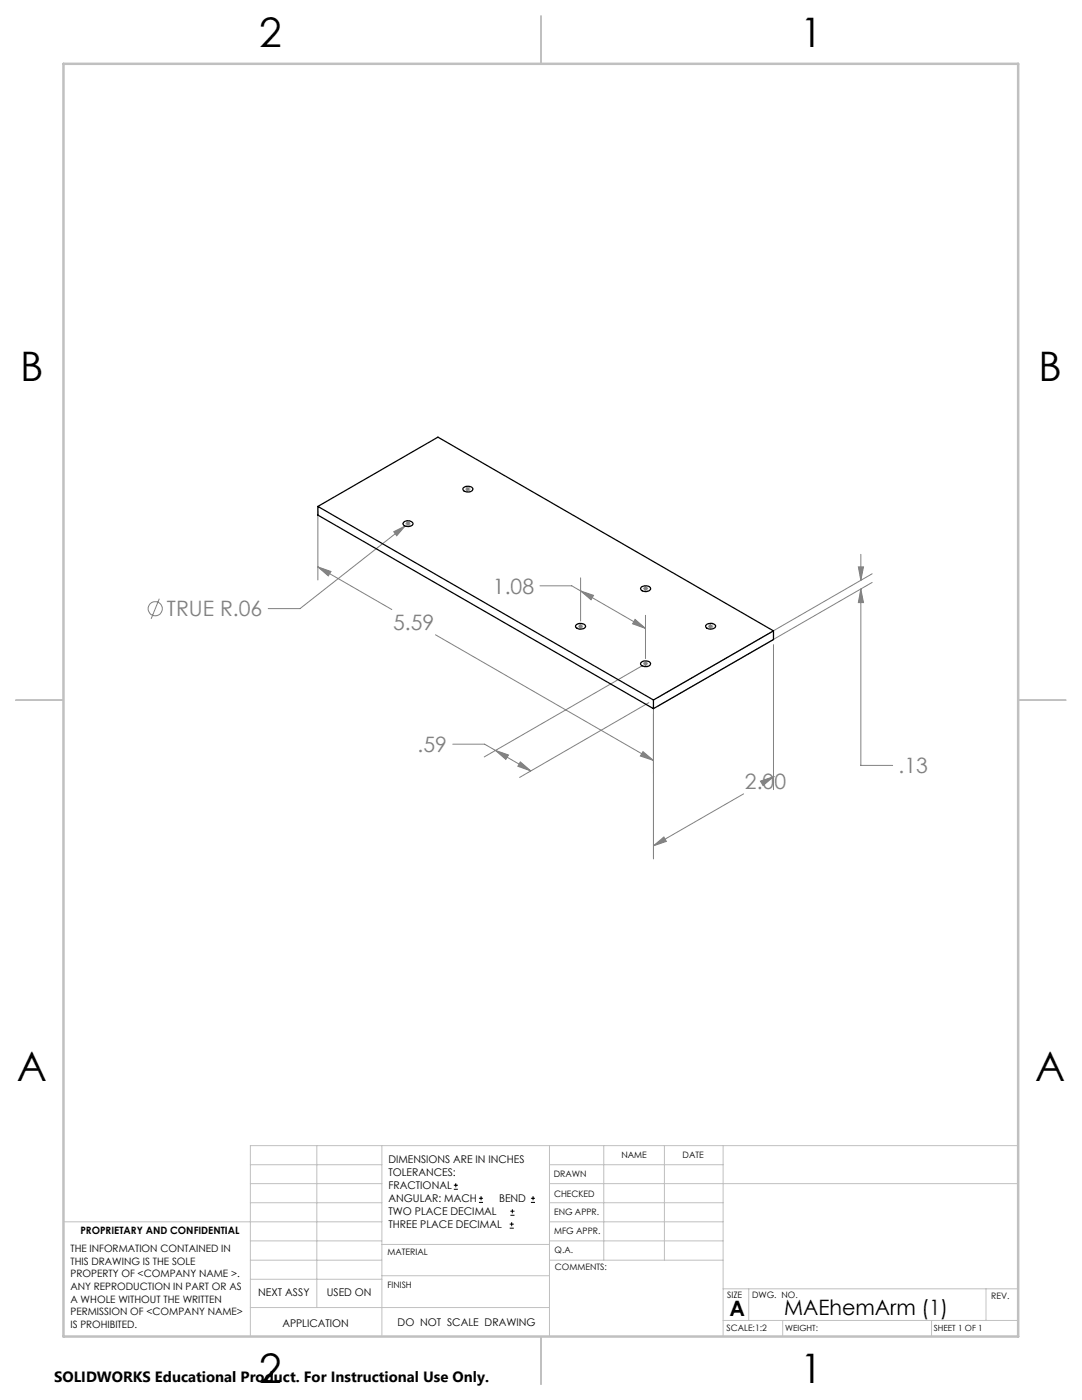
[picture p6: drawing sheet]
<svg xmlns="http://www.w3.org/2000/svg" width="216mm" height="279mm" viewBox="0 0 216 279" stroke-linecap="round" stroke-linejoin="round" font-family="sans-serif">
<g fill="none" stroke="#808080" stroke-width=".2">
<path d="M92.9 97.6h1M93 97.3l.7 .7M93.3 97.1v1M93.7 97.3l-.7 .7M31.8 119.5l-1.6 4M63.4 113.1l2.6 1-.5 .8zM63.4 102.1v13.6M63.4 113.1l14.8 8.5M78.6 106.1l2.2-1.1-1.6 1.9zM80.8 105l-20.9 16.5h-6.4M80.9 104.5h1M81.1 104.2l.7 .7"/>
<path d="M81.4 104v1M81.8 104.2l-.7 .7M107.7 116.9h6.4l14.7 8.5M115.9 117.9l2.5 .9-.5 .9zM115.9 115.3v8.6M128.3 117.5h1M128.5 117.1l.7 .7M128.8 117v1M129.2 117.1l-.7 .7M171.3 113.1h1l-.5 2.7zM171.8 117.5l.5 2.8h-1zM171.8 110.6v5.2"/>
<path d="M171.8 117.5v35.3h6.3M174 114.5l-42.7 24.7M174 116.2l-42.7 24.7M86.9 126.7l43.5 25.1M115.4 125h.9M115.5 124.6l.7 .7M115.9 124.5v1M116.2 124.6l-.7 .7M126.7 123.6l2.1 1.8-2.6-.9zM127.9 133l-31.3 18.1M128.3 132.5h1M128.4 132.1l.8 .7"/>
<path d="M128.8 122.8v8.6M128.8 132v1M129.2 132.1l-.8 .7M141.3 125h1M141.4 124.6l.8 .7M141.8 124.5v1M142.2 124.6l-.8 .7M154.3 128.7v28.9M90.3 148.5h6.4l2.1 1.3M98.8 149.8l2.7 .9-.6 .9zM98.8 149.8l7.1 4M103.8 152l2.1 1.8-2.6-.9z"/>
<path d="M128.3 150l2.1 1.8-2.6-.9zM129.5 140.2l-25.8 15M130.4 140.8v30.6M148.4 158.4l-18 10.4M151.7 155.9l2.6-.9-2 1.8zM154.3 155h.1M130.4 168.8l2.1-1.8 .5 .9z"/>
<circle cx="31" cy="121.5" r="1.42"/>
</g>
<g fill="none" stroke="#000" stroke-width=".2">
<path d="M90.6 237.3h.8M90.6 236.5h.8M90.9 236.1v.9M95.6 240h.8M95.6 239.1h.8M96 238.7v.8M105.9 240h.9M105.9 239.1h.9M106.4 238.7v.8M101.7 245.1h.8M101.7 244.3h.8M101.8 242.5h.9"/>
<path d="M101.8 241.7h.9M102.1 243.9v.8M102.2 241.3v.8"/>
</g>
<g fill="none" stroke="#c0c0c0" stroke-width=".2">
<path d="M50 232.4h26.2M50 236.2h26.2M63.2 228.6v32.3M76.2 228.6v38.1M109.6 228.6v38.1M109.6 232.4h34.7M109.6 236.2h93.6M120.5 228.6v22.9M132.6 228.6v22.9M144.3 228.6v38.1M203.2 228.6h-153.2v38.1M12.7 243.8h63.5"/>
<path d="M50 251.5h26.2M50 240h26.2M50 247.7h26.2M50 255.3h26.2M76.2 254.6h33.4M76.2 248.4h33.4M109.6 251.5h34.7M109.6 243.8h34.7M109.6 240h34.7M109.6 247.7h34.7M144.3 257.2h58.9M149.4 257.2v6.3"/>
<path d="M196.7 257.2v6.3M50 260.9h59.6M144.3 263.5h58.9M156.2 263.5v3.2M185.9 263.5v3.2"/>
</g>
<path d="M108 3.2v9.5M3.1 139.7h9.6M203.2 139.7h9.5M108 266.7v9.6" fill="none" stroke="#c0c0c0" stroke-width=".25"/>
<path d="M12.7 12.7h190.5v254h-190.5z" fill="none" stroke="#c0c0c0" stroke-width=".5"/>
<path d="M78.6 106.1l.6 .8 1.6-1.9zM63.4 113.1l2.6 1-.5 .8zM128.3 150l2.1 1.8-2.6-.9zM171.3 113.1h1l-.5 2.7zM171.8 117.5l.5 2.8h-1zM130.4 168.8l2.1-1.8 .5 .9zM151.7 155.9l2.6-.9-2 1.8zM115.9 117.9l2.5 .9-.5 .9zM126.7 123.6l2.1 1.8-2.6-.9zM98.8 149.8l2.7 .9-.6 .9zM103.8 152l2.1 1.8-2.6-.9z" fill="#808080"/>
<path d="M92.4 97.4a1.32 1.32 0 0 1 2 .1 1.13 1.13 0 0 1-1 .7 1.13 1.13 0 0 1-1-.6zM63.4 101.1l67 38.6M63.4 101.1l24-13.9 66.9 38.7M63.4 101.1v1.7l67 38.6M80.6 104.2a1.12 1.12 0 0 1 1.8 .4 1.2 1.2 0 0 1-2-.1zM128 117.2a1.15 1.15 0 0 1 1.8 .4 1.2 1.2 0 0 1-2-.1zM115 124.7a1.15 1.15 0 0 1 1.8 .4 1.23 1.23 0 0 1-2-.1zM127.8 132.3a1.32 1.32 0 0 1 2 .1 1.14 1.14 0 0 1-2 .1zM130.4 139.7v1.7M140.8 124.8a1.26 1.26 0 0 1 2 .1 1.13 1.13 0 0 1-1 .7 1.13 1.13 0 0 1-1-.6zM154.3 125.9l-23.9 13.8M154.3 125.9v1.7l-23.9 13.8" fill="none" stroke="#000" stroke-width=".25"/>
<g font-size="8.1">
<text x="51.7" y="9.3">2</text>
<text x="159.7" y="9.3">1</text>
<text x="4" y="76">B</text>
<text x="207.2" y="76">B</text>
<text x="3.3" y="215.7">A</text>
<text x="206.5" y="215.7">A</text>
<text x="51.7" y="276">2</text>
<text x="159.7" y="276">1</text>
</g>
<g font-size="4.2" fill="#808080">
<text x="98.4" y="118.5">1.08</text>
<text x="33.3" y="123">TRUE R.06</text>
<text x="78.5" y="125.7">5.59</text>
<text x="83.3" y="150.1">.59</text>
<text x="179.3" y="154.3">.13</text>
<text x="148.6" y="157.5">2.00</text>
</g>
<g font-size="4.2">
<text x="145.6" y="262.7">A</text>
<text x="156.5" y="262.4">MAEhemArm (1)</text>
</g>
<text font-size="3" x="10.8" y="275.7">SOLIDWORKS Educational Product. For Instructional Use Only.</text>
<g font-size="2.1">
<text x="77.5" y="232.2">DIMENSIONS ARE IN INCHES</text>
<text x="77.5" y="234.7">TOLERANCES:</text>
<text x="77.5" y="237.3">FRACTIONAL</text>
<text x="77.5" y="239.9">ANGULAR: MACH</text>
<text x="99.6" y="239.9">BEND</text>
<text x="77.5" y="242.5">TWO PLACE DECIMAL</text>
<text x="77.5" y="245.1">THREE PLACE DECIMAL</text>
<text x="51.5" y="258.7">NEXT ASSY</text>
<text x="65.2" y="258.6">USED ON</text>
<text x="56.3" y="264.8">APPLICATION</text>
<text x="79.3" y="264.6">DO NOT SCALE DRAWING</text>
</g>
<g font-size="2">
<text x="14.1" y="249.9">THE INFORMATION CONTAINED IN</text>
<text x="16" y="246.3">PROPRIETARY AND CONFIDENTIAL</text>
<text x="14.1" y="252.4">THIS DRAWING IS THE SOLE</text>
<text x="14.1" y="254.9">PROPERTY OF &lt;COMPANY NAME &gt;.</text>
<text x="14.1" y="257.4">ANY REPRODUCTION IN PART OR AS</text>
<text x="14.1" y="260">A WHOLE WITHOUT THE WRITTEN</text>
<text x="14.1" y="262.5">PERMISSION OF &lt;COMPANY NAME&gt;</text>
<text x="14.1" y="265">IS PROHIBITED.</text>
</g>
<g font-size="1.8">
<text x="124" y="231.1">NAME</text>
<text x="136.2" y="231.1">DATE</text>
<text x="110.5" y="234.8">DRAWN</text>
<text x="110.5" y="238.9">CHECKED</text>
<text x="110.6" y="242.5">ENG APPR.</text>
<text x="77.3" y="250.5">MATERIAL</text>
<text x="110.6" y="246.3">MFG APPR.</text>
<text x="110.7" y="250">Q.A.</text>
<text x="77.3" y="257">FINISH</text>
<text x="110.7" y="253.5">COMMENTS:</text>
<text x="145.1" y="259">SIZE</text>
<text x="150.1" y="259.1">DWG. NO.</text>
<text x="197.8" y="259.2">REV.</text>
<text x="145" y="265.7">SCALE:1:2</text>
</g>
<g font-size="1.7">
<text x="156.7" y="265.7">WEIGHT:</text>
<text x="186.3" y="265.7">SHEET 1 OF 1</text>
</g>
</svg>
